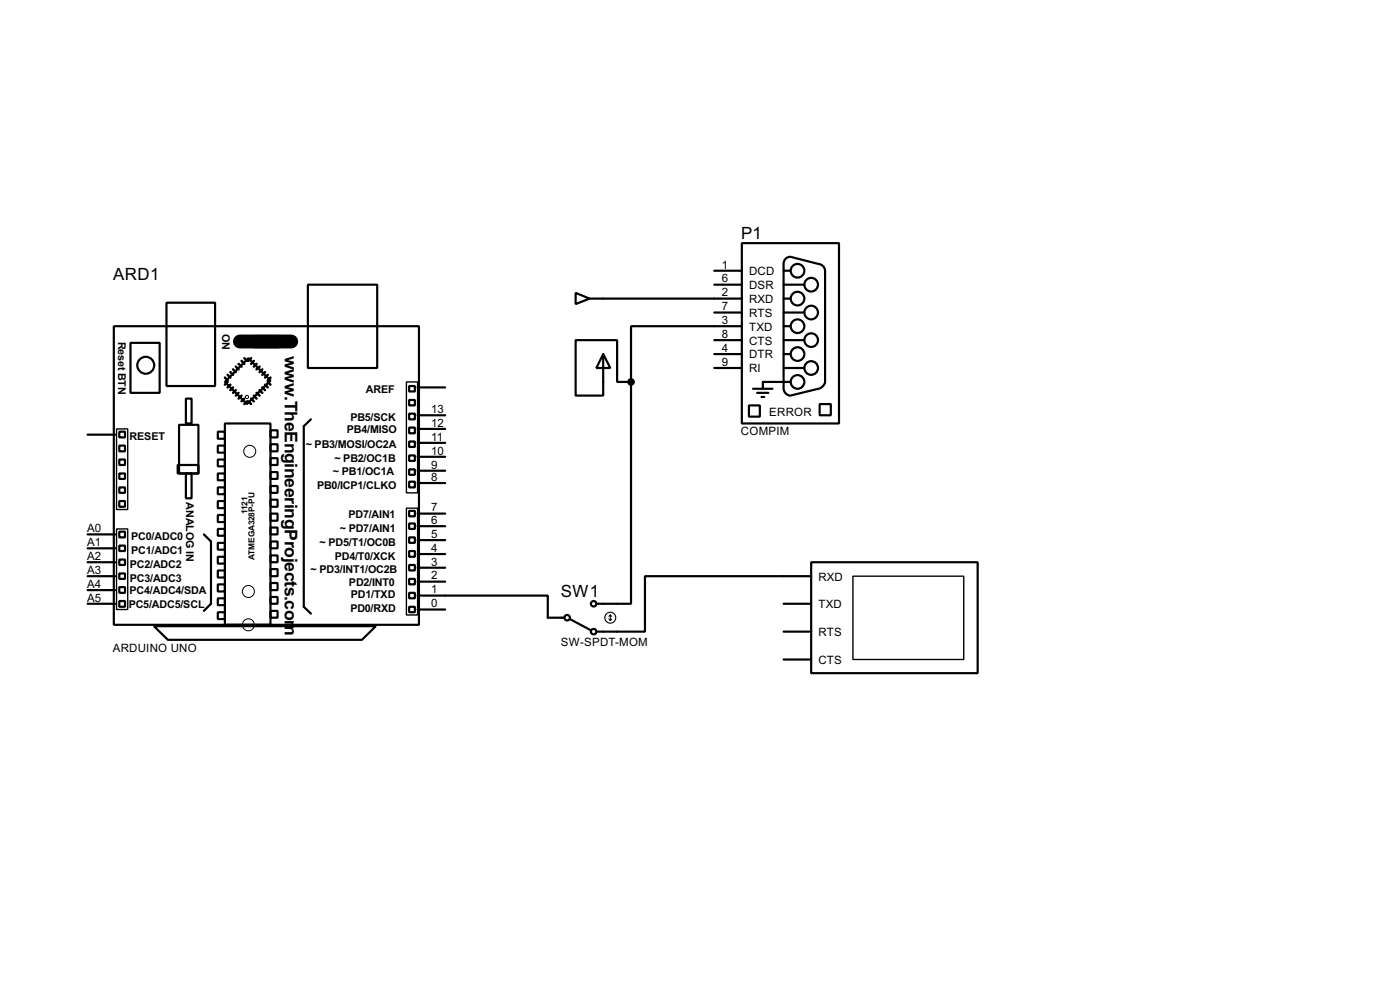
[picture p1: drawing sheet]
<svg xmlns="http://www.w3.org/2000/svg" width="256mm" height="180mm" viewBox="0 0 256 180" stroke-linecap="round" stroke-linejoin="round" font-family="sans-serif">
<g fill="none" stroke="#000" stroke-width=".4">
<path d="M20.9 59.7h55.9v54.7h-55.9zM30.5 55.4h8.9v15.3h-8.9zM56.4 52.1h12.7v15.3h-12.7zM105.5 53.6l2.5 1.1-2.5 1zM108 54.7h27.9M130.9 49.6h5M130.9 52.1h5M130.9 57.2h5M135.9 44.5h17.8v33h-17.8zM135.9 59.7h-20.3v10.2M143.6 54.7h1.2M143.6 49.6h1.2"/>
<path d="M143.6 52.1h3.8M143.6 57.2h3.8M143.6 59.7h1.2M144 47.2l.8-.2 5.1 1.3a1.35 1.35 0 0 1 1.3 1.3v20.3a1.59 1.59 0 0 1-1.3 1.3l-5.1 1.2a1.33 1.33 0 0 1-1.2-1.2v-22.9v-.4zM16.1 79.6h5M21.9 79h1v1.1h-1zM23.9 62.8h5.4v9.1h-5.4zM32.8 77.8h3.6v8.9h-3.6zM34.1 73h1v4.5h-1zM39.9 79h1.3v1.3h-1.3zM41.2 77.5h8.4v36.9h-8.4zM45.5 65.6l4.1 4.1-4.3 4.3-4.1-4.1z"/>
<path d="M46.5 61.5h4.6v2.1h-4.6zM49.6 78.8h1.3v1.3h-1.3zM57 76.8l-1.3 1.2v33.1l1.3 1.2M75 70.7h1v1h-1zM75 75.7h1v1.1h-1zM75 78.3h1v1h-1zM75 73.2h1v1h-1zM76.5 78.5h5.1M76.5 76h5.1M76.5 70.9h5.1M110.5 64.8l1.3 2.6h-2.5zM110.5 64.8v7.6h-5v-10.1h7.6v7.6h2.5"/>
<path d="M115.6 69.9v40.6h-6.3M130.9 62.3h5M130.9 64.8h5M130.9 67.4h5M137.2 74.2h2v2.1h-2zM138 71.2h3.5M138.7 71.9h2.1M139.5 72.7h.5M143.6 62.3h3.8M143.6 64.8h1.2M143.6 67.4h3.8M144.8 69.9h-5v1.3"/>
<path d="M150.2 74h2v2h-2zM16.1 97.8h5M21.9 81.6h1v1h-1zM21.9 86.7h1v1h-1zM21.9 91.7h1v1.1h-1zM21.9 89.2h1v1h-1zM21.9 84.1h1v1h-1zM21.9 97.3h1v1.1h-1zM21.9 99.9h1v1h-1zM32.6 85.1h3.8v1.6h-3.8zM34.1 86.7h1v4.5h-1zM37.4 97.8l1.3 1.3v11.4l-1.3 1.3"/>
<path d="M39.9 81.6h1.3v1.3h-1.3zM39.9 84.1h1.3v1.3h-1.3zM39.9 86.7h1.3v1.2h-1.3zM39.9 89.2h1.3v1.3h-1.3zM39.9 91.7h1.3v1.3h-1.3zM39.9 94.3h1.3v1.3h-1.3zM39.9 96.8h1.3v1.3h-1.3zM39.9 99.4h1.3v1.2h-1.3zM49.6 81.3h1.3v1.3h-1.3zM49.6 83.9h1.3v1.2h-1.3zM49.6 86.4h1.3v1.3h-1.3zM49.6 89h1.3v1.2h-1.3z"/>
<path d="M49.6 91.5h1.3v1.3h-1.3zM49.6 94h1.3v1.3h-1.3zM49.6 96.6h1.3v1.2h-1.3zM49.6 99.1h1.3v1.3h-1.3zM75 80.8h1v1h-1zM75 83.4h1v1h-1zM75 85.9h1v1h-1zM75 88.2h1v1h-1zM75 93.5h1v1h-1zM75 95.8h1v1h-1zM75 98.4h1v1h-1zM76.5 98.9h5.1"/>
<path d="M76.5 96.3h5.1M76.5 94h5.1M76.5 88.4h5.1M76.5 86.2h5.1M76.5 83.6h5.1M76.5 81.1h5.1M16.1 110.5h5M16.1 108h5M16.1 105.5h5M16.1 102.9h5M16.1 100.4h5M21.9 102.4h1v1h-1z"/>
<path d="M21.9 105h1v1h-1zM21.9 107.5h1v1h-1zM21.9 110h1v1.1h-1zM28.2 114.6h40.7l-2.6 2.5h-35.5zM39.9 101.9h1.3v1.3h-1.3zM39.9 104.4h1.3v1.3h-1.3zM39.9 107h1.3v1.3h-1.3zM39.9 109.5h1.3v1.3h-1.3zM39.9 112.1h1.3v1.2h-1.3zM49.6 101.7h1.3v1.2h-1.3zM49.6 104.2h1.3v1.3h-1.3zM49.6 106.7h1.3v1.3h-1.3z"/>
<path d="M49.6 109.3h1.3v1.2h-1.3zM49.6 111.8h1.3v1.3h-1.3zM75 100.9h1v1h-1zM75 103.4h1v1h-1zM75 106h1v1h-1zM75 108.5h1v1h-1zM75 111.1h1v1h-1zM76.5 109h23.9v4.1h3M76.5 111.6h5.1M76.5 106.5h5.1M76.5 103.9h5.1M76.5 101.4h5.1"/>
<path d="M104.4 113.3l3.9 2.1M143.6 110.5h5M143.6 115.6h5M148.6 102.9h30.5v20.3h-30.5zM148.6 105.5h-30.4v10.1h-8.9M143.6 120.7h5"/>
<circle cx="146.1" cy="59.7" r="1.25"/>
<circle cx="146.1" cy="49.6" r="1.25"/>
<circle cx="146.1" cy="54.7" r="1.25"/>
<circle cx="148.6" cy="52.1" r="1.25"/>
<circle cx="148.6" cy="57.2" r="1.25"/>
<circle cx="26.7" cy="66.9" r="1.55"/>
<circle cx="146.1" cy="64.8" r="1.25"/>
<circle cx="146.1" cy="69.9" r="1.25"/>
<circle cx="148.6" cy="62.3" r="1.25"/>
<circle cx="148.6" cy="67.4" r="1.25"/>
<circle cx="103.9" cy="113.1" r=".5"/>
<circle cx="108.7" cy="110.5" r=".5"/>
<circle cx="108.7" cy="115.6" r=".5"/>
</g>
<path d="M44 62.5h9.4" fill="none" stroke="#000" stroke-width="2.6"/>
<g fill="none" stroke="#000" stroke-width=".45">
<path d="M41.2 69.1l.5 .6M41.7 68.6l.5 .5M41.7 69.9l-.5 .5M42.2 68.1l.5 .5M42.2 70.4l-.5 .5M42.7 67.6l.5 .5M42.7 70.9l-.5 .5M43.2 67.1l.5 .5M43.2 71.4l-.5 .5M43.7 66.6l.6 .5M43.7 71.9l-.5 .5M44.3 66.1l.5 .5"/>
<path d="M44.3 72.4l-.6 .6M44.8 65.6l.5 .5M44.8 73l-.5 .5M45.3 73.5l-.5 .5M45.5 73.5l.5 .5M46 73l.5 .5M46 65.6l-.5 .5M46.5 72.4l.5 .6M46.5 66.1l-.5 .5M47 71.9l.6 .5M47 66.6l-.5 .5M47.6 71.4l.5 .5"/>
<path d="M47.6 67.1l-.6 .5M48.1 70.9l.5 .5M48.1 67.6l-.5 .5M48.6 70.4l.5 .5M48.6 68.1l-.5 .5M49.1 69.9l.5 .5M49.1 68.6l-.5 .5M49.6 69.1l-.5 .6"/>
</g>
<g fill="none" stroke="#000" stroke-width=".18">
<circle cx="45.2" cy="72.7" r=".3"/>
<circle cx="45.7" cy="82.6" r="1.1"/>
<circle cx="45.5" cy="114.4" r="1.1"/>
<circle cx="45.5" cy="108.3" r="1.1"/>
</g>
<path d="M21.4 78.5h2v14.8h-2zM74.5 69.9h2v20.3h-2zM21.4 96.8h2v14.8h-2zM74.5 93h2v19.6h-2zM156.3 105.5h20.3v15.2h-20.3z" fill="none" stroke="#000" stroke-width=".25"/>
<g fill="none" stroke="#000" stroke-width=".2">
<path d="M111.6 113.3l.2 .3M111.8 112.6v1M111.8 112.6l-.2 .2M111.8 112.6l.3 .2M112.1 113.3l-.3 .3"/>
<circle cx="111.8" cy="113.1" r="1"/>
</g>
<circle cx="115.6" cy="69.9" r=".5" fill="#000" stroke="#000" stroke-width=".4"/>
<g font-size="3.6">
<text x="52.2" y="65.2" transform="rotate(90 52.2 65.2)">w</text>
<text x="52.2" y="72.4" transform="rotate(90 52.2 72.4)">.TheEngineeringProjects.com</text>
</g>
<g font-size="3.5">
<text x="135.8" y="43.7">P1</text>
<text x="20.7" y="51.3">ARD1</text>
<text x="102.8" y="109.2">SW1</text>
</g>
<g font-size="2.4">
<text x="132.3" y="51.7">6</text>
<text x="132.3" y="49.2">1</text>
<text x="137.2" y="52.9">DSR</text>
<text x="137.2" y="50.4">DCD</text>
<text x="132.3" y="59.3">3</text>
<text x="132.3" y="54.3">2</text>
<text x="132.3" y="56.8">7</text>
<text x="137.2" y="55.4">RXD</text>
<text x="137.2" y="58">RTS</text>
<text x="132.3" y="61.9">8</text>
<text x="132.3" y="64.4">4</text>
<text x="137.2" y="60.5">TXD</text>
<text x="137.2" y="63.1">CTS</text>
<text x="137.2" y="65.6">DTR</text>
<text x="132.3" y="67">9</text>
<text x="137.2" y="68.1">RI</text>
<text x="79" y="75.6">13</text>
<text x="140.9" y="76.2">ERROR</text>
<text x="79" y="83.2">10</text>
<text x="79" y="80.7">11</text>
<text x="79" y="78.1">12</text>
<text x="135.7" y="79.7">COMPIM</text>
<text x="79" y="88">8</text>
<text x="79" y="85.7">9</text>
<text x="79" y="95.9">6</text>
<text x="79" y="93.6">7</text>
<text x="16" y="100">A1</text>
<text x="16" y="97.4">A0</text>
<text x="79" y="101">4</text>
<text x="79" y="98.5">5</text>
<text x="16" y="107.6">A4</text>
<text x="16" y="105.1">A3</text>
<text x="16" y="102.5">A2</text>
<text x="79" y="106.1">2</text>
<text x="79" y="103.5">3</text>
<text x="149.9" y="106.3">RXD</text>
<text x="16" y="110.1">A5</text>
<text x="79" y="111.2">0</text>
<text x="79" y="108.6">1</text>
<text x="149.9" y="111.3">TXD</text>
<text x="20.7" y="119.4">ARDUINO UNO</text>
<text x="102.7" y="118.3">SW-SPDT-MOM</text>
<text x="149.9" y="116.4">RTS</text>
<text x="149.9" y="121.5">CTS</text>
</g>
<g font-size="2.2">
<text x="21.6" y="62.6" transform="rotate(90 21.6 62.6)">Reset BTN</text>
<text x="40.7" y="61.1" transform="rotate(90 40.7 61.1)">ON</text>
<text x="67" y="71.9">AREF</text>
<text x="64.2" y="77">PB5/SCK</text>
<text x="23.7" y="80.6">RESET</text>
<text x="56" y="82.1">~ PB3/MOSI/OC2A</text>
<text x="63.5" y="79.3">PB4/MISO</text>
<text x="58.1" y="89.5">PB0/ICP1/CLKO</text>
<text x="61" y="86.9">~ PB1/OC1A</text>
<text x="61.3" y="84.6">~ PB2/OC1B</text>
<text x="34.1" y="91.9" transform="rotate(90 34.1 91.9)">ANALOG IN</text>
<text x="63.8" y="94.8">PD7/AIN1</text>
<text x="24" y="101.4">PC1/ADC1</text>
<text x="24" y="98.8">PC0/ADC0</text>
<text x="58.6" y="99.9">~ PD5/T1/OC0B</text>
<text x="62.3" y="97.3">~ PD7/AIN1</text>
<text x="23.8" y="106.5">PC3/ADC3</text>
<text x="23.8" y="103.9">PC2/ADC2</text>
<text x="56.9" y="104.9">~ PD3/INT1/OC2B</text>
<text x="61.3" y="102.4">PD4/T0/XCK</text>
<text x="63.9" y="107.2">PD2/INT0</text>
<text x="23.6" y="111.3">PC5/ADC5/SCL</text>
<text x="23.7" y="108.8">PC4/ADC4/SDA</text>
<text x="64.2" y="112.1">PD0/RXD</text>
<text x="64.3" y="109.5">PD1/TXD</text>
</g>
<g font-size="1.7">
<text x="45.4" y="94.1" transform="rotate(-90 45.4 94.1)">1121</text>
<text x="46.6" y="102.5" transform="rotate(-90 46.6 102.5)">ATMEGA328P-PU</text>
</g>
</svg>
